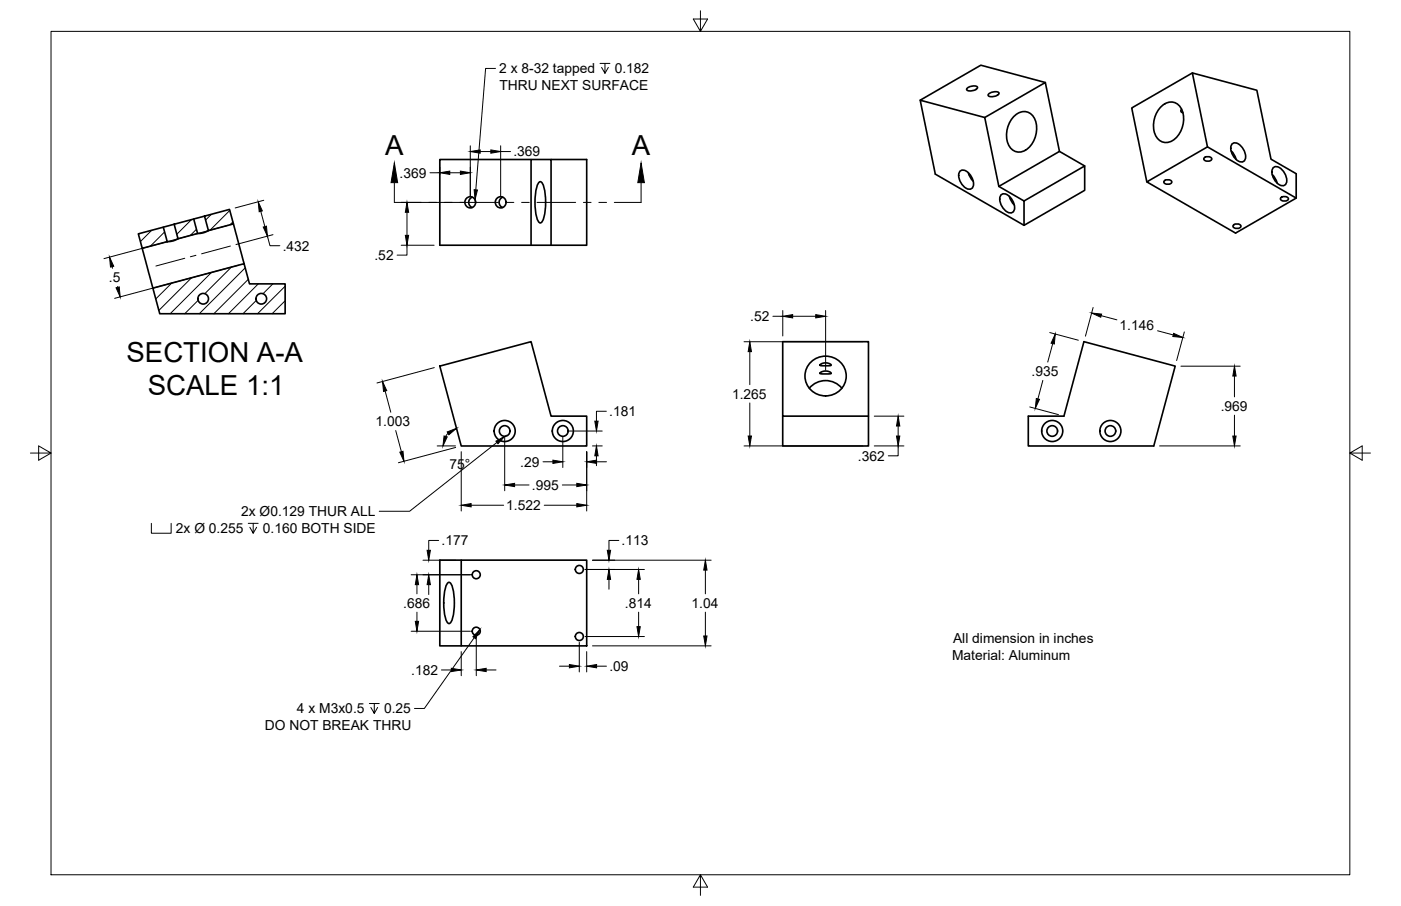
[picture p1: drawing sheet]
<svg xmlns="http://www.w3.org/2000/svg" width="432mm" height="279mm" viewBox="0 0 432 279" stroke-linecap="round" stroke-linejoin="round" font-family="sans-serif">
<!-- layer: Visible -->
<g fill="none" stroke="#000" stroke-width=".51">
<path d="M298.1 27.2a2.73 2.73 0 0 1 3.2-.3 2.44 2.44 0 0 1-3.4 .8zM303.5 36.2l18.7-10.8 4.3 21.3-18.7 10.8M304.7 29a2.73 2.73 0 0 1 3.2-.3 2.44 2.44 0 0 1-3.4 .7zM312.3 36.1a3.8 3.8 0 0 1 4.3-1.6 3.8 3.8 0 0 1 2.8 3.6 7.9 7.9 0 0 1-4.2 8.6 3.8 3.8 0 0 1-4.8-3.5 8.6 8.6 0 0 1 1.9-7.1zM322.2 25.4l-19.9-5.3-18.7 10.8M357.6 33.1a3.8 3.8 0 0 1 4.3-1.5 3.8 3.8 0 0 1 2.8 3.5 7.9 7.9 0 0 1-4.2 8.7 3.8 3.8 0 0 1-4.8-3.5 8.6 8.6 0 0 1 1.9-7.2zM364.2 33.7l-.2 .7 .6 .4M367.5 22.5l-18.7 10.8 4.7 22.8M163.7 49.2h-28.1v26.4h45.2v-26.4h-11M166.2 56.1l.3-.1a3.5 3.5 0 0 1 1.4 3.2 17 17 0 0 1-.8 9.2l-.6 .3a3.5 3.5 0 0 1-1.4-3.1 17 17 0 0 1 .9-9.2zM296 52.7a2.82 2.82 0 0 1 3.6 2.1l.2 .6a1.92 1.92 0 0 1-1 3 4.4 4.4 0 0 1-3.1-5.4zM298.5 53.3l.5 1.4 1 1.2"/>
<path d="M326.5 46.7l7.8 4.5M358.8 55.9a1.53 1.53 0 0 1 2.4 .2 1.43 1.43 0 0 1-2.5 0zM371.1 48.7a1.53 1.53 0 0 1 2.4 .3 1.43 1.43 0 0 1-2.5 0zM372.2 45.3l-4.7-22.8 19.9 5.3 4.3 21.3 7.8 4.5v7.5l-18.7 10.8-27.3-15.8 18.7-10.8 27.3 15.8M379.5 46.5l.9 1.2 .6 1.4M379.8 44.3a2.82 2.82 0 0 1 3.6 2.1l.3 .6a1.92 1.92 0 0 1-1.1 3 4.4 4.4 0 0 1-3-5.4zM392.1 53.8l.9 1.2 .6 1.4M392.5 51.6a2.82 2.82 0 0 1 3.6 2.1l.3 .7a1.92 1.92 0 0 1-1.1 2.9 4.4 4.4 0 0 1-3.1-5.3zM42.6 72.1l7.7-2 1.2 4.4-7.7 2.1zM43.8 76.6l3.3 12.3M53.7 69.2l6-1.7 1.2 4.5-6 1.6zM53.7 69.2l-3.4 .9"/>
<path d="M54.9 73.6l-1.7 .7-1.7 .2M63 66.7l1.2 4.4 7.7-2.1-1.2-4.4-11 2.9M64.2 71.1l-1.4 .7-1.9 .2M71.9 69l3.3 12.3M145.6 60.8l-.8 .6-.3 .8 .2 1 .9 .8M154.9 60.8l-.7 .6-.4 .8 .2 1 .9 .8M163.7 75.6v-26.4h6.1v26.4M308.6 60a2.82 2.82 0 0 1 3.6 2.1l.3 .6a1.92 1.92 0 0 1-1.1 3 4.4 4.4 0 0 1-3-5.4zM311.1 60.6l.6 1.4 .9 1.2M315.6 62l18.7-10.8v7.5l-18.7 10.8zM315.6 62l-7.8-4.5-4.3-21.3-19.9-5.3 4.7 22.8 27.3 15.8M380.1 69.5a1.53 1.53 0 0 1 2.4 .3 1.43 1.43 0 0 1-2.5 0z"/>
<path d="M394.7 61a1.53 1.53 0 0 1 2.4 .3 1.43 1.43 0 0 1-2.5 0zM47.1 88.9l28.1-7.6 1.7 6.2h11v9.3h-38.7zM135.6 112.9l28.1-7.5 6.1 22.9h11v9.2h-38.6zM249.4 119.7a6.5 6.5 0 0 1 10.1 0M250 111.6a6.2 6.2 0 0 1 9.1 .2 6.2 6.2 0 0 1-.9 9.1 6.2 6.2 0 0 1-8.4-.8 6.2 6.2 0 0 1 .2-8.5zM252.8 115l.9-.5 1.1-.1 .9 .3 .5 .4-2.8 .2-.6-.1zM252.9 112.4l.8-.4 1-.1 1 .2 .5 .5-2.9 .2-.5-.1zM334.1 105.4l28.1 7.5-6.6 24.6h-38.7v-9.2h11zM241.2 128.3v9.2h26.5v-9.2h-26.5v-22.9h26.5v22.9M138.1 179.7l.3-.1a3.5 3.5 0 0 1 1.4 3.1 17 17 0 0 1-.8 9.2l-.6 .4a3.5 3.5 0 0 1-1.4-3.2 17 17 0 0 1 .8-9.1zM142.2 172.7h38.6v26.5h-38.6zM142.2 172.7h-6.6v26.5h6.6"/>
<circle cx="144.9" cy="62.4" r="1.69"/>
<circle cx="154.3" cy="62.4" r="1.69"/>
<circle cx="62.6" cy="92.1" r="1.64"/>
<circle cx="80.5" cy="92.1" r="1.64"/>
<circle cx="155.5" cy="132.9" r="1.64"/>
<circle cx="155.5" cy="132.9" r="3.2"/>
<circle cx="173.5" cy="132.9" r="1.64"/>
<circle cx="173.5" cy="132.9" r="3.2"/>
<circle cx="324.3" cy="132.9" r="1.64"/>
<circle cx="324.3" cy="132.9" r="3.2"/>
<circle cx="342.2" cy="132.9" r="1.64"/>
<circle cx="342.2" cy="132.9" r="3.2"/>
<circle cx="146.8" cy="177.2" r="1.24"/>
<circle cx="178.6" cy="175.6" r="1.24"/>
<circle cx="146.8" cy="194.7" r="1.24"/>
<circle cx="178.6" cy="196.3" r="1.24"/>
</g>
<!-- layer: Border -->
<path d="M15.7 9.7h400.3v260.1h-400.3zM215.9 3.3v6.4l-2.2-3.8h4.4l-2.2 3.8M9.4 139.7h6.3l-3.8-2.2v4.4l3.8-2.2M416 139.7l3.8 2.2v-4.4l-3.8 2.2h6.4M215.9 269.8l2.2 3.8h-4.4l2.2-3.8v6.3" fill="none" stroke="#000" stroke-width=".31"/>
<!-- layer: Hatching -->
<g fill="none" stroke="#000" stroke-width=".31">
<path d="M46.7 71l-3.4 3.5M50.7 71.5l-4.4 4.4M59 67.7l-4.5 4.5M60.6 70.7l-2 1.9M65.1 66.1l-1.7 1.8M70.8 64.9l-6.1 6.1M71.8 68.4l-.9 .9M52.9 87.3l-4.9 4.9M59 85.7l-10 10M61 92.6l-4 4.1M65.2 84l-12.7 12.7M71.3 82.4l-8.2 8.2"/>
<path d="M75.6 82.6l-14.2 14.1M76.5 86.1l-10.6 10.6M79 92.7l-4.1 4M79.6 87.5l-9.2 9.2M84.1 87.5l-3.1 3.1M87.9 88.3l-8.5 8.4M87.9 92.8l-4 3.9"/>
</g>
<!-- layer: Annotations -->
<g fill="none" stroke="#000" stroke-width=".31">
<path d="M184.9 19.6h3.1M186.5 19.6v3l-1.1-1.8M152.7 21.1h-3l-3.1 37.4M187.5 20.8l-1 1.8M121.5 56.3v6.1h8.3M197.6 56.3v6.1h-8.3M132.2 62.4h2.4M136.9 62.4h2.4M141.7 62.4h11.9M156 62.4h2.4M160.8 62.4h2.3M165.5 62.4h11.9"/>
<path d="M179.8 62.4h2.4M184.6 62.4h2.3M153.2 136.4l-27 21.3h-9.3M46.7 161.4v3h6v-3M76.5 161.4h3.1M78 161.4v3l-1-1.8M79.1 162.6l-1.1 1.8M146.2 196.7l-15.4 21.8h-3.1M113.8 217h3.1M115.4 217v3l-1.1-1.8M116.4 218.2l-1 1.8"/>
</g>
<path d="M121.5 50.2l1.1 6.1h-2.1zM146.1 58.5l1.1 .1-.8 3zM197.6 50.2l1 6.1h-2zM152.8 136.1l2.8-1.5-2.1 2.2zM147.9 194.2l-1.3 2.8-.8-.6z" fill="#000" stroke="#000" stroke-width=".31"/>
<!-- layer: Dimensions -->
<g fill="none" stroke="#000" stroke-width=".31">
<path d="M132.5 53.3h3.1M135.6 51.5v2.5M138.6 53.3h3.3M144.9 45v15.6M148 46.7h3.3M154.3 45v15.6M154.3 46.7h3.1M70.2 69.5l-38.2 10.3M80.4 65.2l1.2 4.7M81.3 61.8l-8.8 2.3M82.4 72.8l.8 3h3.1M84.1 72.4l-11.4 3"/>
<path d="M123.7 62.4h19.5M123.7 75.6h10.1M125.4 75.6v3.1h-3M125.4 65.5v7.1M34.5 82.2l.2 .5M36.2 88.4l.1 .2M73.5 81.8l-38.2 10.2M238.2 97.5h3.1M241.3 95.8v7.8M244.3 97.5h7.1M254.5 95.8v18.4M336.9 94.8l-2.4 8.9"/>
<path d="M339.4 97.3l4.8 1.3M133.9 113.4l-17.7 4.7M229.3 105.4h36.6M231.1 108.4v10.2M321.4 117.3l-1.5 5.7M323.5 102.6l8.9 2.3M324.5 106l-1.6 5.7M356.8 102l4.8 1.3M364 112.9h18.2M365 102.4l-2.4 8.8M380.5 116v6.4M118.7 120.6l1.7 6.5"/>
<path d="M122 132.8l1.7 6.5M134.7 137.5h5.7M138.1 133.6l-.7 1M140.4 138l-17.6 4.7M142.2 139.3v18.3M155.6 134.7v16.6M173.5 134.7v9.5M175.2 132.9h10.4M180.8 139.3v18.3M182.6 137.5h3M186.9 126.8h-3.1v3.1M229.3 137.5h36.6"/>
<path d="M231.1 124.3v10.2M269.5 137.5h9.1M269.5 128.3h9.1M276.8 137.5v3.1h-3M276.8 131.4v3.1M317.4 125.5l8.8 2.4M357.4 137.5h24.8M380.5 128v6.5M145.2 155.8h10M158.6 149.6h4.4M167.4 142.4h3M167.7 155.8h10.1"/>
<path d="M173.3 149.6h4.5M183.8 140.6v3M183.9 142.4h3M126.7 177.2h18.3M130.4 172.8h10M135.2 166.7h-3.1v3M180.3 175.6h18.3M182.6 172.8h36.6M187.7 178.7v3M190.7 166.7h-3v3M196.8 178.7v4.4M217.4 175.8v7.3"/>
<path d="M126.7 194.7h18.3M128.5 180.3v2.8M128.5 188.8v2.8M132.1 180.3v3M146.8 196.4v12M178.5 198.1v9.1M180.3 196.3h18.3M182.6 199.2h36.6M196.8 188.8v4.5M217.4 188.8v7.3M136.1 206.6h3M142.2 201v7.4"/>
<path d="M149.8 206.6h3.1M172.4 205.4h3.1M180.8 201v6.2M183.9 205.4h3"/>
</g>
<g fill="#000" stroke="#000" stroke-width=".31">
<path d="M135.6 53.3l3-.5v1zM141.9 52.8l3 .5-3 .5zM144.9 46.7l3.1-.5v1zM151.3 46.2l3 .5-3 .5zM79.6 62.2l1.3 2.8-1 .3zM81.1 70l1-.3 .3 3.1zM125.4 62.4l.5 3.1h-1zM124.9 72.6h1l-.5 3zM33.8 79.3l1.3 2.8-1 .3zM35.8 88.8l.9-.3 .3 3.1zM241.3 97.5l3-.5v1zM251.4 97l3.1 .5-3.1 .5z"/>
<path d="M336.4 96.5l3.1 .4-.2 .9zM231.1 105.4l.5 3h-1zM325.2 103l-.2 3.1-1-.3zM361.7 102.8l2.9 1.3-3.1-.3zM380.5 112.9l.5 3.1h-1zM117.9 117.6l1.3 2.9-1 .2zM123.2 139.4l1-.2 .3 3.1zM137.8 133.2l2.9-1.1-2.4 2zM136.9 134.5l.9 .2-1.3 2.8zM183.3 129.9h1l-.5 3zM230.6 134.5h1l-.5 3zM276.8 128.3l.5 3.1h-1z"/>
<path d="M276.3 134.5h1l-.5 3zM319.4 122.9l1 .2-1.3 2.9zM380 134.5h1l-.5 3zM142.2 155.8l3-.5v1zM155.6 149.6l3-.5v1zM170.4 141.9l3.1 .5-3.1 .5zM177.8 149.1l3 .5-3 .5zM177.8 155.3l3 .5-3 .5zM183.8 137.5l.5 3.1h-1zM180.8 142.4l3.1-.5v1zM131.6 169.7h1.1l-.6 3.1zM187.7 175.6l.5 3.1h-1z"/>
<path d="M187.2 169.7h1l-.5 3.1zM196.8 175.6l.5 3.1h-1zM217.4 172.8l.5 3h-1zM128.5 177.2l.5 3.1h-1zM128 191.6h1l-.5 3.1zM132.1 177.2l.6 3.1h-1.1zM196.3 193.3h1l-.5 3zM216.9 196.1h1l-.5 3.1zM139.1 206.1l3.1 .5-3.1 .5zM146.8 206.6l3-.5v1zM175.5 204.9l3 .5-3 .6zM180.8 205.4l3.1-.5v1.1z"/>
</g>
<!-- layer: Center Lines -->
<path d="M56.9 79.7l-8.9 2.3M60.4 78.7l-1.7 .5M71 75.9l-8.9 2.4" fill="none" stroke="#000" stroke-width=".31"/>
<g font-size="8.5">
<text x="118.7" y="47.7">A</text>
<text x="194.8" y="47.7">A</text>
<text x="39" y="111.6">SECTION A-A</text>
<text x="45.5" y="121.9">SCALE 1:1</text>
</g>
<g font-size="4.3">
<text x="153.9" y="22.6">2 x 8-32 tapped</text>
<text x="189.5" y="22.6">0.182</text>
<text x="153.9" y="27.7">THRU NEXT SURFACE</text>
<text x="158.2" y="48.2">.369</text>
<text x="123.1" y="54.8">.369</text>
<text x="87.1" y="77.3">.432</text>
<text x="115.4" y="80.2">.52</text>
<text x="33.5" y="87.1">.5</text>
<text x="231.2" y="99">.52</text>
<text x="345" y="101.8">1.146</text>
<text x="317.9" y="116">.935</text>
<text x="225.6" y="123">1.265</text>
<text x="115.7" y="131.4">1.003</text>
<text x="187.8" y="128.3">.181</text>
<text x="376.2" y="126.7">.969</text>
<text x="160.4" y="143.9">.29</text>
<text x="264.4" y="142.1">.362</text>
<text x="138.5" y="144.6">75°</text>
<text x="163.9" y="151.1">.995</text>
<text x="74.3" y="159.2">2x Ø0.129 THUR ALL</text>
<text x="156" y="157.3">1.522</text>
<text x="54.2" y="164.4">2x Ø 0.255</text>
<text x="81" y="164.4">0.160 BOTH SIDE</text>
<text x="136.1" y="168.2">.177</text>
<text x="191.6" y="168.2">.113</text>
<text x="124.3" y="187.5">.686</text>
<text x="192.6" y="187.5">.814</text>
<text x="213.1" y="187.5">1.04</text>
<text x="293.4" y="203.4">Material: Aluminum</text>
<text x="293.8" y="198.4">All dimension in inches</text>
<text x="126.7" y="208.1">.182</text>
<text x="187.8" y="206.9">.09</text>
<text x="91.5" y="220">4 x M3x0.5</text>
<text x="118.4" y="220">0.25</text>
<text x="81.6" y="225.1">DO NOT BREAK THRU</text>
</g>
</svg>
